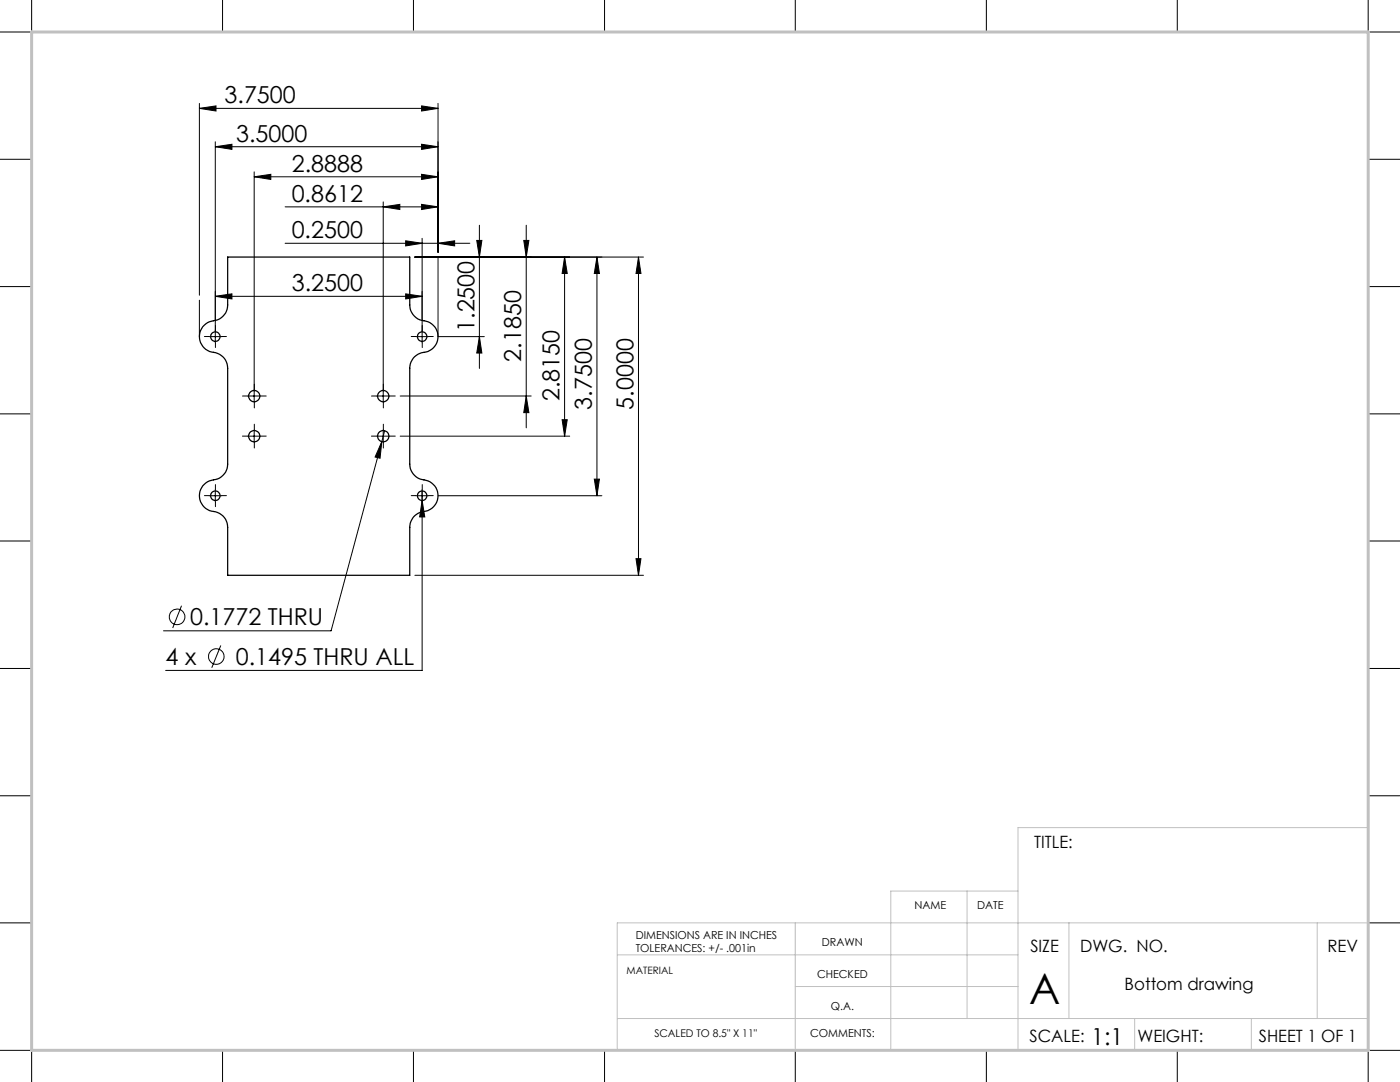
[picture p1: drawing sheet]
<svg xmlns="http://www.w3.org/2000/svg" width="279mm" height="216mm" viewBox="0 0 279 216" stroke-linecap="round" stroke-linejoin="round" font-family="sans-serif">
<g fill="none" stroke="#000" stroke-width=".2">
<path d="M6.3 0v6.4h-6.3M44.4 0v6.4M82.5 0v6.4M120.6 0v6.4M158.7 0v6.4M196.8 0v6.4M234.9 0v6.4M273 0v6.4h6.4M0 31.8h6.3M39.8 21.6l3.3-.5v1.1zM39.8 20.6v38.3M39.8 21.6h47.6"/>
<path d="M43 29.3l3.3-.5v1zM43 28.3v40.1M43 29.3h44.4M50.7 35.3l3.3-.5v1zM50.7 34.3v46M50.7 35.3h36.7M84.1 21.1l3.3 .5-3.3 .6zM84.1 28.8l3.3 .5-3.3 .5zM84.1 34.8l3.3 .5-3.3 .5zM87.4 20.6v29.7M273 31.8h6.4M0 57.2h6.3"/>
<path d="M39.8 59.9v7.3M43 59.1l3.3-.5v1.1zM43 59.1h41.2M56.9 48.5h36.9M56.9 41.3h30.5M76.5 40.3v40M76.5 41.3l3.3-.5v1zM81 58.6l3.2 .5-3.2 .6zM81 48l3.2 .5-3.2 .6zM82.8 51.3h45.6M84.1 40.8l3.3 .5-3.3 .5zM84.2 47.6v20.8"/>
<path d="M87.4 48.5l3.3-.5v1.1zM87.4 51.3v15.9M95.1 48h1.1l-.5 3.3zM95.7 44.9v28.6M104.5 48h1.1l-.6 3.3zM105 44.9v40.5M112.7 51.3l.5 3.3h-1zM112.7 51.3v35.7M119.1 51.3l.5 3.3h-1zM119.1 51.3v47.6M127.4 51.3v63.5M127.4 51.3l.5 3.3h-1z"/>
<path d="M273 57.2h6.4M41.7 67.2h2.5M49.5 79h2.5M75.2 79h2.6M79.9 79h26.1M83 67.2h2.5M87.5 67.2h9.2M95.7 67.2l.5 3.2h-1.1zM105 79l.6 3.3h-1.1zM0 82.6h6.3M41.7 98.9h2.5M43 97.6v2.6"/>
<path d="M49.5 87h2.5M50.7 85.8v2.5M75.2 87h2.6M76.2 88.1l-.4 3.3-.9-.2zM76.2 88.1l-10.1 37.8h-33.5M76.5 85.8v2.5M76.8 85.9l-.6 2.2M79.9 87h33.8M83 98.9h2.5M84.2 99.9l.6 3.3h-1.1zM84.2 97.6v36.2h-51.1M87.5 98.9h32.6"/>
<path d="M112.2 83.7h1l-.5 3.3zM118.6 95.6h1l-.5 3.3zM273 82.6h6.4M0 107.9h6.3M82.8 114.8h45.6M126.9 111.5h1l-.5 3.3zM273 107.9h6.4M0 133.4h6.3M36.2 120.9l-1.7 4.4M44.1 128.8l-1.8 4.4M273 133.4h6.4M0 158.8h6.3"/>
<path d="M273 158.8h6.4M0 184.1h6.3M273 184.1h6.4M0 209.6h6.3v6.3M44.4 209.6v6.3M82.5 209.6v6.3M120.6 209.6v6.3M158.7 209.6v6.3M196.8 209.6v6.3M234.9 209.6v6.3M279.4 209.6h-6.4v6.3"/>
<circle cx="35.3" cy="123.1" r="1.56"/>
<circle cx="43.2" cy="131" r="1.55"/>
</g>
<g fill="none" stroke="#000" stroke-width=".2" stroke-dasharray="15.2 1.3 1.3 1.3">
<path d="M41.7 67.1h-.9M43 65.9v-1M43 68.4v.9M44.2 67.1h1M49.5 79h-1.1M50.8 77.8v-1.2M52 79h1.1M75.3 79h-1.2M76.5 77.8v-1.2M77.8 79h1.1M83 67.1h-.9M84.3 65.9v-1"/>
<path d="M84.3 68.4v.9M85.5 67.1h1M41.7 98.9h-.9M43 97.6v-.9M44.2 98.9h1M49.5 87h-1.1M50.8 85.8v-1.2M50.8 88.3v1.1M50.8 80.3v1.1M52 87h1.1M75.3 87h-1.2M76.5 80.3v1.1"/>
<path d="M76.5 85.8v-1.2M76.5 88.3v1.1M77.8 87h1.1M83 98.9h-.9M84.3 97.6v-.9M85.5 98.9h1M43 100.1v1M84.3 100.1v1"/>
</g>
<path d="M193 177.8v25.4M203.2 177.8h-25.4v31.8M273.1 165.1h-69.9v44.5M123.2 190.5h80M158.7 196.8h44.5M158.7 184.1v25.5M213.3 184.1v19.1M262.9 184.1v19.1M273.1 184.1h-149.9v25.5M123.2 203.2h149.9M226.4 203.2v6.4M249.7 203.2v6.4" fill="none" stroke="#c0c0c0" stroke-width=".2"/>
<path d="M6.3 6.4h266.7v203.2h-266.7z" fill="none" stroke="#c0c0c0" stroke-width=".6"/>
<g fill="#000">
<path d="M84.1 21.1l3.3 .5-3.3 .6zM39.8 21.6l3.3-.5v1.1z"/>
<path d="M43 59.1l3.3-.5v1.1zM81 58.6l3.2 .5-3.2 .6zM84.2 99.9l-.5 3.3h1.1zM76.2 88.1l-1.3 3.1 .9 .2z"/>
<path d="M81 48l3.2 .5-3.2 .6zM87.4 48.5l3.3-.5v1.1zM76.5 41.3l3.3-.5v1zM84.1 40.8l3.3 .5-3.3 .5zM43 29.3l3.3-.5v1zM84.1 28.8l3.3 .5-3.3 .5zM50.7 35.3l3.3-.5v1zM84.1 34.8l3.3 .5-3.3 .5z"/>
<path d="M112.7 51.3l.5 3.3h-1zM112.2 83.7h1l-.5 3.3zM119.1 51.3l.5 3.3h-1zM118.6 95.6h1l-.5 3.3z"/>
<path d="M126.9 111.5h1l-.5 3.3zM127.4 51.3l.5 3.3h-1zM95.7 67.2l.5 3.2h-1.1zM95.1 48h1.1l-.5 3.3zM105 79l.6 3.3h-1.1zM104.5 48h1.1l-.6 3.3z"/>
</g>
<g fill="none" stroke="#000" stroke-width=".25">
<path d="M45.4 51.3h36.4v9.6a3.3 3.3 0 0 0 3.2 3.2 3.2 3.2 0 0 1 2.4 3.5 3.2 3.2 0 0 1-3.2 2.8 3.2 3.2 0 0 0-2.4 3.1v19.1a3.3 3.3 0 0 0 3.2 3.2 3.2 3.2 0 0 1 2.4 3.6 3.2 3.2 0 0 1-3.2 2.7 3.2 3.2 0 0 0-2.4 3.1v9.6h-36.4v-9.6a3.3 3.3 0 0 0-3.2-3.2 3.2 3.2 0 0 1-2.4-3.5 3.2 3.2 0 0 1 3.2-2.8 3.2 3.2 0 0 0 2.4-3.1v-19.1a3.3 3.3 0 0 0-3.2-3.3 3.2 3.2 0 0 1-2.4-3.5 3.2 3.2 0 0 1 3.2-2.8 3.2 3.2 0 0 0 2.4-3z"/>
<circle cx="43" cy="67.2" r=".95"/>
<circle cx="50.7" cy="79" r="1.12"/>
<circle cx="76.5" cy="79" r="1.12"/>
<circle cx="84.2" cy="67.2" r=".95"/>
<circle cx="43" cy="98.9" r=".95"/>
<circle cx="50.7" cy="87" r="1.13"/>
<circle cx="76.5" cy="87" r="1.13"/>
<circle cx="84.2" cy="98.9" r=".95"/>
</g>
<text font-size="8.5" x="205.4" y="200.3">A</text>
<g font-size="4.7">
<text x="44.8" y="20.6">3.7500</text>
<text x="47.1" y="28.3">3.5000</text>
<text x="58.2" y="34.3">2.8888</text>
<text x="58.2" y="40.3">0.8612</text>
<text x="58.2" y="47.5">0.2500</text>
<text x="58.2" y="58.1">3.2500</text>
<text x="94.7" y="66.2" transform="rotate(-90 94.7 66.2)">1.2500</text>
<text x="104" y="72.2" transform="rotate(-90 104 72.2)">2.1850</text>
<text x="111.7" y="80" transform="rotate(-90 111.7 80)">2.8150</text>
<text x="118.1" y="81.7" transform="rotate(-90 118.1 81.7)">3.7500</text>
<text x="126.4" y="81.7" transform="rotate(-90 126.4 81.7)">5.0000</text>
<text x="37.9" y="124.8">0.1772 THRU</text>
<text x="33.1" y="132.7">4 x</text>
<text x="47" y="132.7">0.1495 THRU ALL</text>
<text x="217.8" y="208.5">1:1</text>
</g>
<g font-size="3.4">
<text x="206.4" y="169.3">TITLE:</text>
<text x="205.6" y="190">SIZE</text>
<text x="215.5" y="190">DWG. NO.</text>
<text x="264.9" y="190">REV</text>
<text x="224.4" y="197.5">Bottom drawing</text>
<text x="205.5" y="207.9">SCALE:</text>
<text x="227" y="207.9">WEIGHT:</text>
<text x="251.2" y="207.9">SHEET 1 OF 1</text>
</g>
<g font-size="2.2">
<text x="182.5" y="181.4">NAME</text>
<text x="195" y="181.4">DATE</text>
<text x="126.9" y="187.3">DIMENSIONS ARE IN INCHES</text>
<text x="126.9" y="190">TOLERANCES: +/- .001in</text>
<text x="164" y="188.7">DRAWN</text>
<text x="163.1" y="195.2">CHECKED</text>
<text x="165.8" y="201.6">Q.A.</text>
<text x="161.7" y="206.9">COMMENTS:</text>
</g>
<text font-size="2.1" x="130.6" y="206.9">SCALED TO 8.5&quot; X 11&quot;</text>
<text font-size="2" x="125.1" y="194.3">MATERIAL</text>
</svg>
